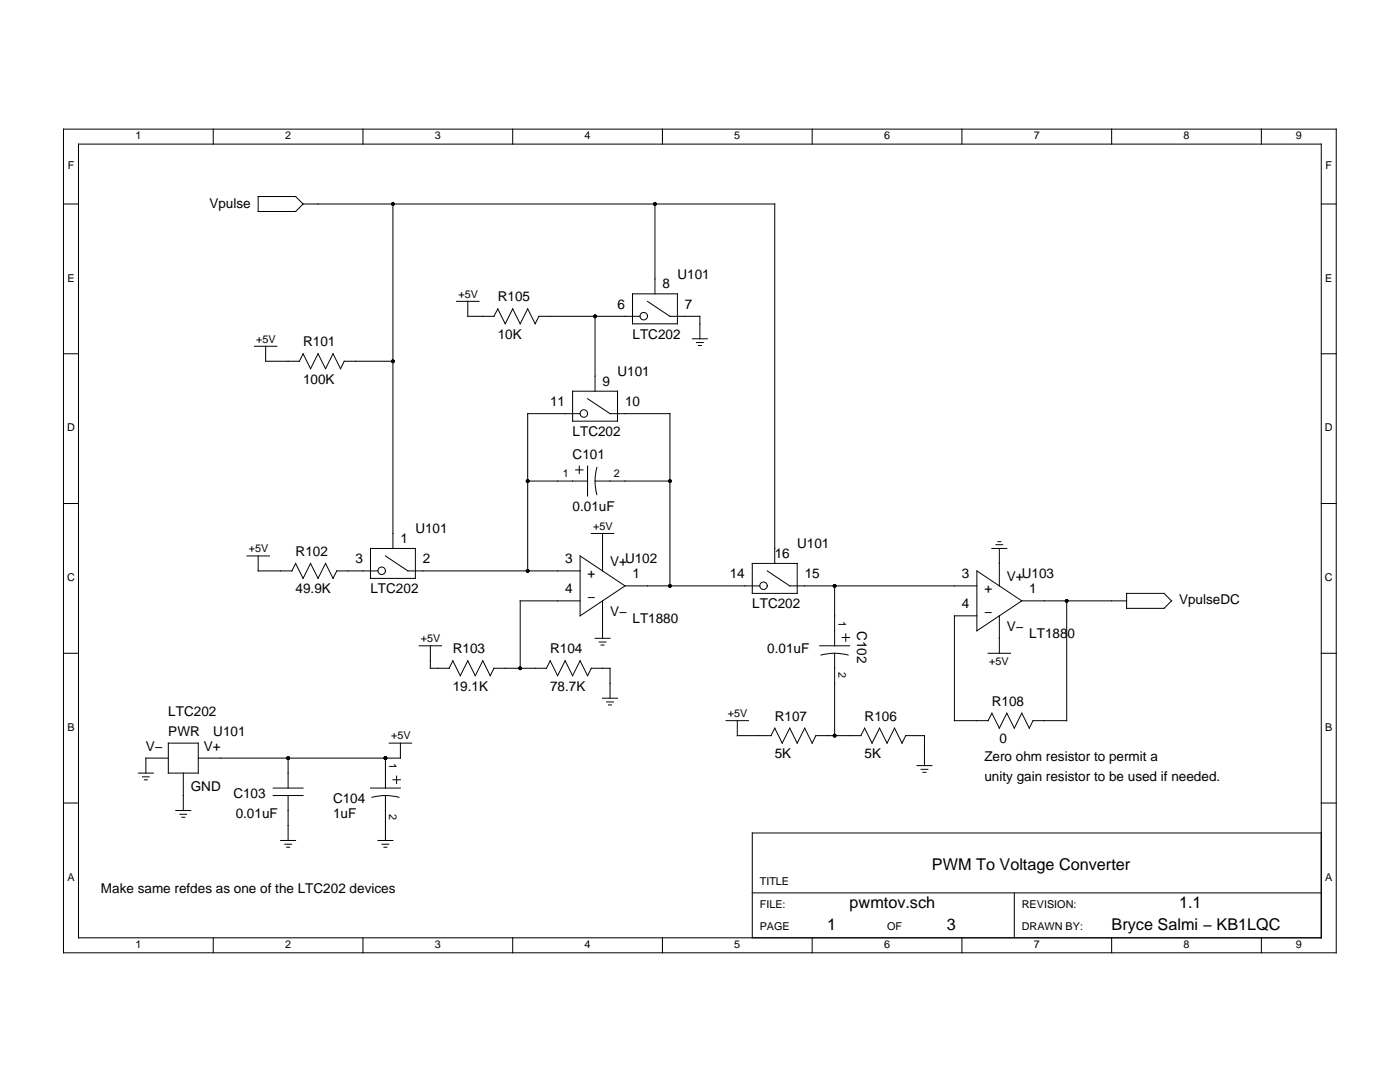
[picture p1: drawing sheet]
<svg xmlns="http://www.w3.org/2000/svg" width="279mm" height="216mm" viewBox="0 0 279 216" stroke-linecap="round" stroke-linejoin="round" font-family="sans-serif">
<g fill="none" stroke="#000" stroke-width=".2">
<path d="M12.7 25.8h254v164.3h-254zM15.7 28.8h248v158.3h-248zM42.6 25.8v3M51.5 39.2h7.5l1.5 1.5-1.5 1.5h-7.5zM72.4 25.8v3M102.3 25.8v3M132.2 25.8v3M162.1 25.8v3M192 25.8v3M221.9 25.8v3M251.7 25.8v3M12.7 40.7h3"/>
<path d="M60.5 40.7h94.1v71.7M78.4 40.7v68.7M126.2 58.6h9v6h-9zM130.7 40.7v17.9M263.7 40.7h3M12.7 70.6h3M50.8 69.1h4.5M53 69.1v3h6.8M60.5 70.6l1.5 3 1.5-3 1.5 3 1.5-3 1.5 3 .7-1.5h9.7M60.5 70.6l-.8 1.5M91.1 60.1h4.5M93.4 60.1v3h5.2"/>
<path d="M98.6 63.1l.7-1.5 1.5 3 1.5-3 1.5 3 1.5-3 1.5 3 .8-1.5h20.1M114.3 78.1h8.9v5.9h-8.9zM117.3 79.6l4.4 2.9h12v34.4M118.8 63.1v15M129.2 60.1l4.5 3h6v4.5M138.2 67.6h3M139 68.3h1.3M139.4 68.9h.6M263.7 70.6h3M105.3 96h12M114.9 93.8h1.5M115.6 93v1.5"/>
<path d="M115.8 82.5h-10.5v31.4M117.3 93v6M118.8 96h14.9M119.1 93.3a10.5 10.5 0 0 0 0 5.4M12.7 100.5h3M49.3 110.9h4.5M51.5 110.9v3h6.8M59 112.4l1.5 3 1.5-3 1.5 3 1.5-3 1.5 3 .7-1.5h8.2M59 112.4l-.8 1.5M73.9 109.4h9v6h-9zM76.9 110.9l4.5 3h34.4M115.8 119.9h-12v13.4"/>
<path d="M115.8 110.9l8.9 6-8.9 6zM118 106.4h4.5M120.3 106.4v7.5M120.3 119.9v7.5M124.7 116.9h26.9M150.1 112.4h9v6h-9zM153.1 113.9l4.5 3h37.4M166.6 116.9v12M195 113.9l8.9 6-8.9 6zM197.9 109.4h3M198.8 108.7h1.3M199.1 108.1h.6"/>
<path d="M199.4 109.4v7.5M203.9 119.9h20.9M212.9 119.9v23.9h-6.7l-.8 1.5-1.5-3-1.5 3-1.5-3-1.5 3-1.5-3M224.8 118.4h7.5l1.5 1.5-1.5 1.5h-7.5zM263.7 100.5h3M12.7 130.4h3M83.6 128.9h4.5M85.9 128.9v4.4h3.8M90.4 131.8l1.5 3 1.5-3 1.5 3 1.4-3 1.5 3 .8-1.5h10.5l.7-1.5 1.5 3 1.5-3 1.5 3 1.5-3 1.5 3 .7-1.5h3.7v6M90.4 131.8l-.8 1.5M118.8 127.4h2.9M119.6 128.1h1.3"/>
<path d="M120 128.7h.5M120.3 139.3h2.9M163.6 128.9h6M163.9 130.7a10.5 10.5 0 0 1 5.4 0M166.6 130.4v16.4M168.1 127.2h1.5M168.8 126.5v1.5M195 122.9h-4.5v20.9h6.7M197.2 130.4h4.5M199.4 122.9v7.5M263.7 130.4h3M27.6 154.3h3"/>
<path d="M28.4 155h1.4M28.8 155.6h.6M33.6 151.3h-4.5v3M33.6 148.3h6v6h-6zM36.6 154.3v7.4M54.5 158.7h6M54.5 157.2h6M57.5 151.3v5.9M57.5 158.7v9M73.9 157.2h6M74.2 159.1a10.5 10.5 0 0 1 5.4 0M76.9 151.3v5.9"/>
<path d="M76.9 158.7v9M77.7 148.3h4.5M78.4 155.6h1.5M79.1 154.9v1.5M79.9 148.3v3h-40.3M121.1 140.1h1.3M121.4 140.7h.6M144.9 143.8h4.5M147.1 143.8v3h6.8M153.9 146.8l.7-1.5 1.5 3 1.5-3 1.5 3 1.5-3 1.5 3 .7-1.5h9M172.5 145.3l1.5 3 1.5-3 1.5 3 1.5-3 1.5 3 .8-1.5h3.7v6M172.6 145.3l-.8 1.5"/>
<path d="M183 152.8h3M183.8 153.5h1.4M184.2 154.1h.6M198 142.3l-.8 1.5M12.7 160.2h3M35.1 161.7h3M35.9 162.5h1.4M36.3 163.1h.6M56 167.7h3M56.8 168.5h1.4M57.2 169.1h.6M75.4 167.7h3"/>
<path d="M76.2 168.5h1.4M76.6 169.1h.6M150.1 178.2h113.6M202.4 178.2v8.9M263.7 166.2h-113.6v20.9M263.7 160.2h3M42.6 187.1v3M72.4 187.1v3M102.3 187.1v3M132.2 187.1v3M162.1 187.1v3M192 187.1v3"/>
<path d="M221.9 187.1v3M251.7 187.1v3"/>
<circle cx="128.5" cy="63.1" r=".75"/>
<circle cx="116.5" cy="82.5" r=".75"/>
<circle cx="76.2" cy="113.9" r=".75"/>
<circle cx="152.4" cy="116.9" r=".75"/>
</g>
<g fill="#000">
<circle cx="78.4" cy="40.7" r=".37"/>
<circle cx="130.7" cy="40.7" r=".37"/>
<circle cx="78.4" cy="72.1" r=".37"/>
<circle cx="118.8" cy="63.1" r=".37"/>
<circle cx="105.3" cy="96" r=".37"/>
<circle cx="133.7" cy="96" r=".37"/>
<circle cx="105.3" cy="113.9" r=".37"/>
<circle cx="133.7" cy="116.9" r=".37"/>
<circle cx="166.6" cy="116.9" r=".37"/>
<circle cx="212.9" cy="119.9" r=".37"/>
<circle cx="103.8" cy="133.3" r=".37"/>
<circle cx="57.5" cy="151.3" r=".37"/>
<circle cx="76.9" cy="151.3" r=".37"/>
<circle cx="166.6" cy="146.8" r=".37"/>
</g>
<g font-size="3.2">
<text x="186" y="173.7">PWM To Voltage Converter</text>
<text x="165.1" y="185.6">1</text>
<text x="169.6" y="181.2">pwmtov.sch</text>
<text x="189" y="185.6">3</text>
<text x="221.9" y="185.6">Bryce Salmi − KB1LQC</text>
<text x="235.3" y="181.2">1.1</text>
</g>
<g font-size="2.7">
<text x="41.8" y="41.4">Vpulse</text>
<text x="132.2" y="57.6">8</text>
<text x="135.2" y="55.6">U101</text>
<text x="99.3" y="60.1">R105</text>
<text x="123.2" y="61.6">6</text>
<text x="136.7" y="61.6">7</text>
<text x="60.5" y="69.1">R101</text>
<text x="99.3" y="67.6">10K</text>
<text x="126.2" y="67.6">LTC202</text>
<text x="60.5" y="76.6">100K</text>
<text x="120.2" y="77">9</text>
<text x="123.2" y="75.1">U101</text>
<text x="109.8" y="81">11</text>
<text x="124.7" y="81">10</text>
<text x="114.3" y="87">LTC202</text>
<text x="114.3" y="91.5">C101</text>
<text x="114.3" y="102">0.01uF</text>
<text x="82.9" y="106.4">U101</text>
<text x="59" y="110.9">R102</text>
<text x="70.9" y="112.4">3</text>
<text x="79.9" y="108.4">1</text>
<text x="84.4" y="112.4">2</text>
<text x="112.8" y="112.4">3</text>
<text x="121.7" y="112.9">V+U102</text>
<text x="154.6" y="111.4">16</text>
<text x="159.1" y="109.4">U101</text>
<text x="59" y="118.4">49.9K</text>
<text x="73.9" y="118.4">LTC202</text>
<text x="112.8" y="118.4">4</text>
<text x="117.3" y="119.9">−</text>
<text x="117.3" y="115.4">+</text>
<text x="126.2" y="115.4">1</text>
<text x="145.6" y="115.4">14</text>
<text x="160.6" y="115.4">15</text>
<text x="192" y="115.4">3</text>
<text x="196.5" y="118.4">+</text>
<text x="200.9" y="115.9">V+U103</text>
<text x="205.4" y="118.4">1</text>
<text x="121.7" y="122.9">V−</text>
<text x="126.2" y="124.4">LT1880</text>
<text x="150.1" y="121.4">LTC202</text>
<text x="171.1" y="125.9" transform="rotate(90 171.1 125.9)">C102</text>
<text x="192" y="121.4">4</text>
<text x="196.5" y="122.9">−</text>
<text x="200.9" y="125.9">V−</text>
<text x="235.3" y="120.6">VpulseDC</text>
<text x="90.4" y="130.4">R103</text>
<text x="109.8" y="130.4">R104</text>
<text x="153.1" y="130.4">0.01uF</text>
<text x="205.4" y="127.4">LT1880</text>
<text x="90.4" y="137.8">19.1K</text>
<text x="109.8" y="137.8">78.7K</text>
<text x="33.6" y="142.9">LTC202</text>
<text x="154.6" y="143.8">R107</text>
<text x="172.5" y="143.8">R106</text>
<text x="197.9" y="140.8">R108</text>
<text x="29.1" y="149.8">V−</text>
<text x="33.6" y="146.8">PWR</text>
<text x="40.7" y="149.8">V+</text>
<text x="42.6" y="146.8">U101</text>
<text x="199.4" y="148.3">0</text>
<text x="154.6" y="151.3">5K</text>
<text x="172.5" y="151.3">5K</text>
<text x="196.5" y="151.9">Zero ohm resistor to permit a</text>
<text x="196.5" y="155.8">unity gain resistor to be used if needed.</text>
<text x="38.1" y="157.8">GND</text>
<text x="46.6" y="159.2">C103</text>
<text x="66.5" y="160.2">C104</text>
<text x="47" y="163.2">0.01uF</text>
<text x="66.5" y="163.2">1uF</text>
<text x="20.1" y="178.2">Make same refdes as one of the LTC202 devices</text>
</g>
<g font-size="2.2">
<text x="27" y="27.8">1</text>
<text x="56.9" y="27.8">2</text>
<text x="86.8" y="27.8">3</text>
<text x="116.7" y="27.8">4</text>
<text x="146.5" y="27.8">5</text>
<text x="176.4" y="27.8">6</text>
<text x="206.3" y="27.8">7</text>
<text x="236.2" y="27.8">8</text>
<text x="258.6" y="27.8">9</text>
<text x="13.5" y="33.8">F</text>
<text x="264.5" y="33.8">F</text>
<text x="13.4" y="56.2">E</text>
<text x="91.5" y="59.4">+5V</text>
<text x="264.5" y="56.2">E</text>
<text x="51.1" y="68.3">+5V</text>
<text x="13.4" y="86.1">D</text>
<text x="264.4" y="86.1">D</text>
<text x="112.3" y="95.2">1</text>
<text x="122.5" y="95.2">2</text>
<text x="118.4" y="105.7">+5V</text>
<text x="49.7" y="110.2">+5V</text>
<text x="13.4" y="116">C</text>
<text x="264.4" y="116">C</text>
<text x="167.3" y="123.9" transform="rotate(90 167.3 123.9)">1</text>
<text x="84" y="128.1">+5V</text>
<text x="167.3" y="134.1" transform="rotate(90 167.3 134.1)">2</text>
<text x="197.4" y="132.7">+5V</text>
<text x="145.3" y="143.1">+5V</text>
<text x="13.4" y="145.9">B</text>
<text x="78" y="147.5">+5V</text>
<text x="264.5" y="145.9">B</text>
<text x="77.7" y="152.3" transform="rotate(90 77.7 152.3)">1</text>
<text x="77.7" y="162.5" transform="rotate(90 77.7 162.5)">2</text>
<text x="13.4" y="175.7">A</text>
<text x="151.6" y="176.7">TITLE</text>
<text x="264.5" y="175.7">A</text>
<text x="151.6" y="181.2">FILE:</text>
<text x="151.6" y="185.6">PAGE</text>
<text x="177" y="185.6">OF</text>
<text x="203.9" y="181.2">REVISION:</text>
<text x="203.9" y="185.6">DRAWN BY:</text>
<text x="27" y="189.2">1</text>
<text x="56.9" y="189.2">2</text>
<text x="86.8" y="189.2">3</text>
<text x="116.7" y="189.2">4</text>
<text x="146.5" y="189.2">5</text>
<text x="176.4" y="189.2">6</text>
<text x="206.3" y="189.2">7</text>
<text x="236.2" y="189.2">8</text>
<text x="258.6" y="189.2">9</text>
</g>
</svg>
